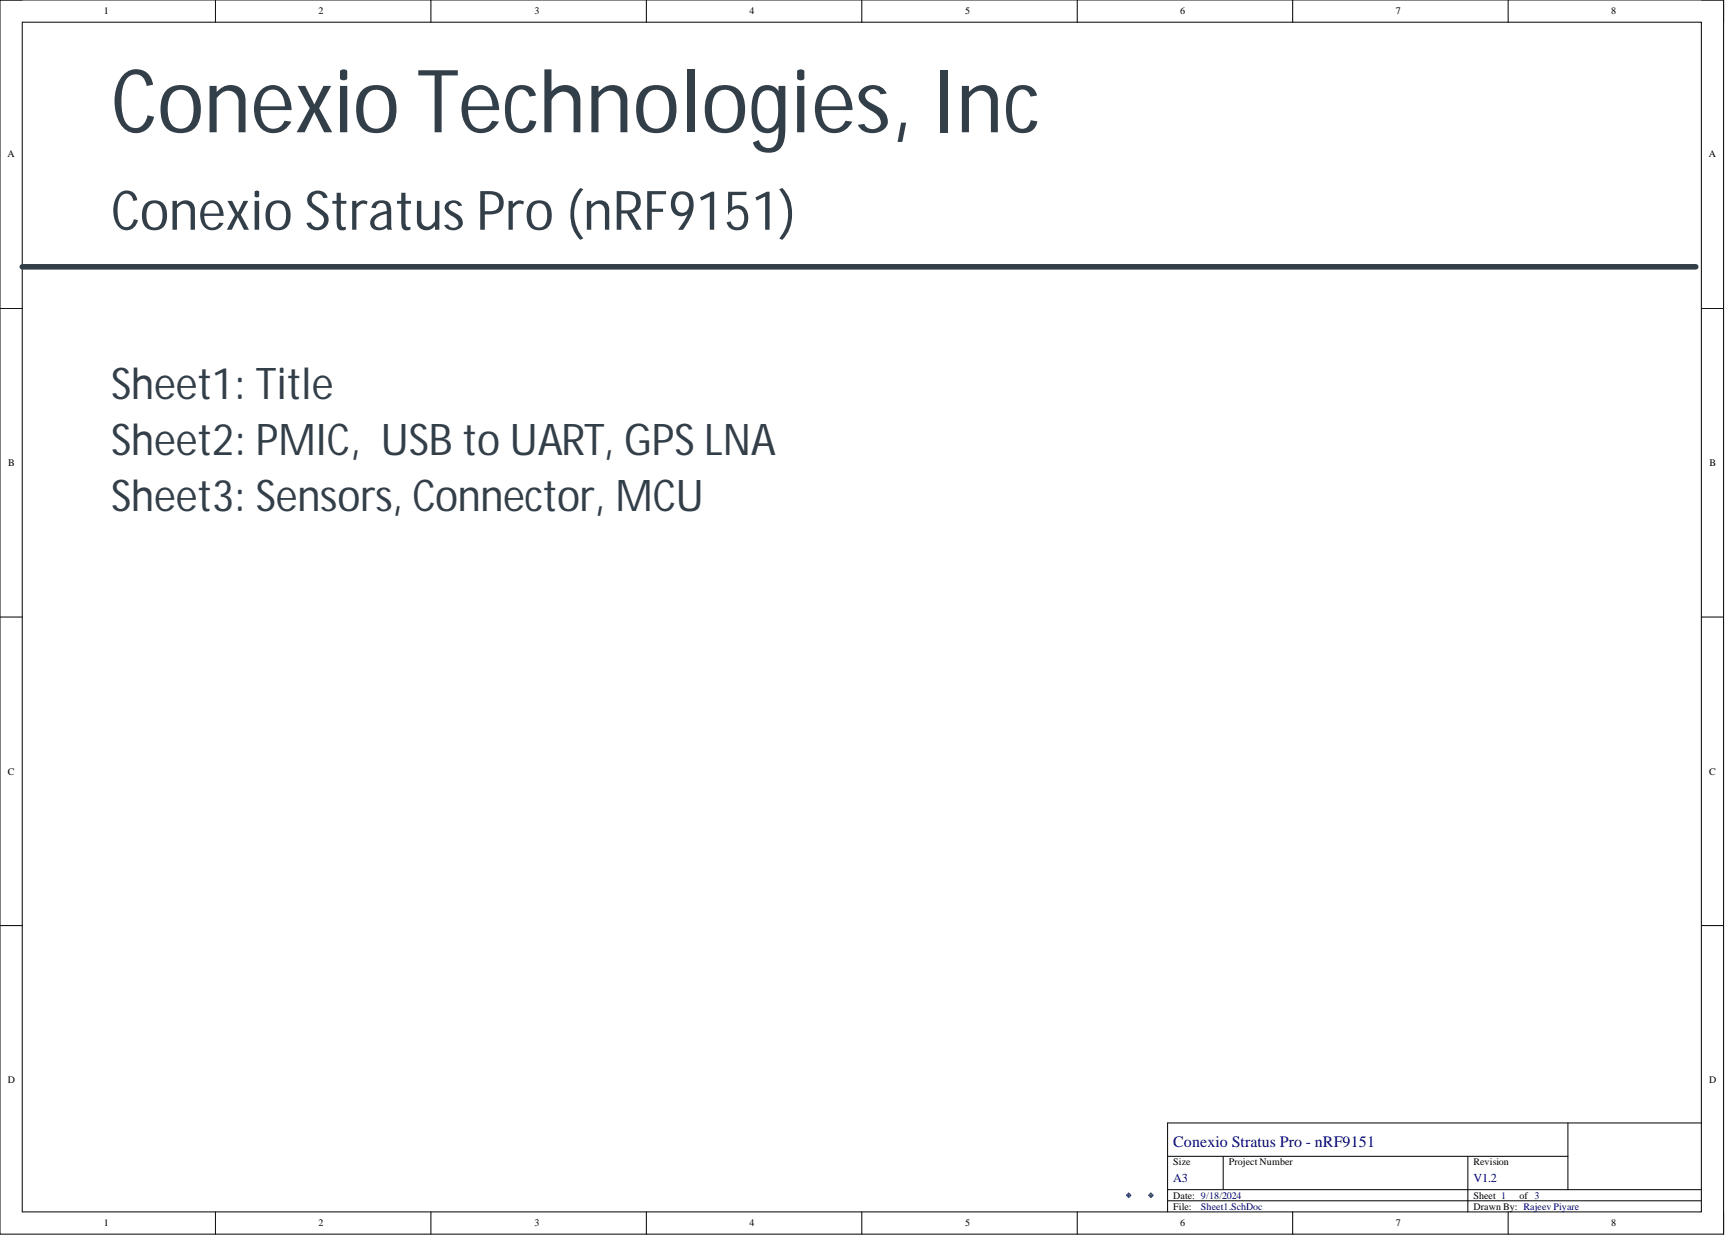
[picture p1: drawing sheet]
<svg xmlns="http://www.w3.org/2000/svg" width="393mm" height="282mm" viewBox="0 0 393 282" stroke-linecap="round" stroke-linejoin="round" font-family="sans-serif">
<g fill="none" stroke="#000" stroke-width=".23">
<path d="M0 0h392.6v281h-392.6zM0 0h5.1M49.1 0v5.1M98.1 0v5.1M147.2 0v5.1M196.3 0v5.1M245.4 0v5.1M294.4 0v5.1M343.5 0v5.1M387.5 0h5.1v5.1M5.1 5.1h382.4v270.8h-382.4zM0 70.2h5.1"/>
<path d="M387.5 70.2h5.1M0 140.5h5.1M387.5 140.5h5.1M0 210.7h5.1M387.5 210.7h5.1M49.1 275.9v5.1M98.1 275.9v5.1M147.2 275.9v5.1M196.3 275.9v5.1M245.4 275.9v5.1M294.4 275.9v5.1M343.5 275.9v5.1"/>
<path d="M392.6 275.9v5.1"/>
</g>
<circle cx="257.1" cy="272.1" r=".37" fill="#efefef"/>
<circle cx="257.1" cy="272.1" r=".37" fill="none" stroke="#0077c8" stroke-width=".23"/>
<path d="M256.6 272.1h1M257.1 271.6v1" fill="none" stroke="#333f48" stroke-width=".23"/>
<circle cx="262.1" cy="272.1" r=".37" fill="#efefef"/>
<circle cx="262.1" cy="272.1" r=".37" fill="none" stroke="#0077c8" stroke-width=".23"/>
<path d="M261.6 272.1h1M262.1 271.6v1" fill="none" stroke="#333f48" stroke-width=".23"/>
<path d="M357.1 255.7v15.2M387.5 255.7h-121.6v20.2M265.9 273.4h121.6M265.9 263.3h91.2M265.9 270.9h121.6M278.6 263.3v7.6M334.3 263.3v12.6" fill="none" stroke="#000" stroke-width=".23"/>
<circle cx="257.1" cy="272.1" r=".37" fill="#efefef"/>
<circle cx="257.1" cy="272.1" r=".37" fill="none" stroke="#0077c8" stroke-width=".23"/>
<path d="M256.6 272.1h1M257.1 271.6v1" fill="none" stroke="#333f48" stroke-width=".23"/>
<circle cx="262.1" cy="272.1" r=".37" fill="#efefef"/>
<circle cx="262.1" cy="272.1" r=".37" fill="none" stroke="#0077c8" stroke-width=".23"/>
<path d="M261.6 272.1h1M262.1 271.6v1" fill="none" stroke="#333f48" stroke-width=".23"/>
<path d="M5.1 60.7h381.1" fill="none" stroke="#333f48" stroke-width="1.3"/>
<text font-size="19.9" fill="#333f48" x="25.3" y="30.1">Conexio Technologies, Inc</text>
<text font-size="12.4" fill="#333f48" x="25.3" y="52.3">Conexio Stratus Pro (nRF9151)</text>
<g font-size="10" fill="#333f48">
<text x="25.3" y="91">Sheet1: Title</text>
<text x="25.3" y="103.6">Sheet2: PMIC, USB to UART, GPS LNA</text>
<text x="25.3" y="116.3">Sheet3: Sensors, Connector, MCU</text>
</g>
<text font-size="3.6" fill="#000080" x="267.2" y="261.2">Conexio Stratus Pro - nRF9151</text>
<g font-size="2.8" fill="#000080">
<text x="267.2" y="269">A3</text>
<text x="335.6" y="269">V1.2</text>
</g>
<g font-size="2.3">
<text x="23.6" y="3.3">1</text>
<text x="72.5" y="3.3">2</text>
<text x="121.7" y="3.3">3</text>
<text x="170.7" y="3.3">4</text>
<text x="219.8" y="3.3">5</text>
<text x="268.8" y="3.3">6</text>
<text x="317.9" y="3.3">7</text>
<text x="367" y="3.3">8</text>
<text x="1.7" y="35.9">A</text>
<text x="389.2" y="35.9">A</text>
<text x="1.9" y="106.1">B</text>
<text x="389.4" y="106.1">B</text>
<text x="1.8" y="176.4">C</text>
<text x="389.3" y="176.4">C</text>
<text x="1.8" y="246.6">D</text>
<text x="389.3" y="246.6">D</text>
<text x="267.2" y="265.3">Size</text>
<text x="279.9" y="265.3">Project Number</text>
<text x="335.6" y="265.3">Revision</text>
<text x="267.2" y="272.9">Date: 9/18/2024</text>
<text x="267.2" y="275.4">File:</text>
<text x="335.6" y="272.9">Sheet 1</text>
<text x="335.6" y="275.4">Drawn By: Rajeev Piyare</text>
<text x="346.1" y="272.9">of 3</text>
<text x="23.6" y="279.2">1</text>
<text x="72.5" y="279.2">2</text>
<text x="121.7" y="279.2">3</text>
<text x="170.7" y="279.2">4</text>
<text x="219.8" y="279.2">5</text>
<text x="268.8" y="279.2">6</text>
<text x="317.9" y="279.2">7</text>
<text x="367" y="279.2">8</text>
</g>
<text font-size="2.3" fill="#000080" x="273.5" y="275.4">Sheet1.SchDoc</text>
</svg>
